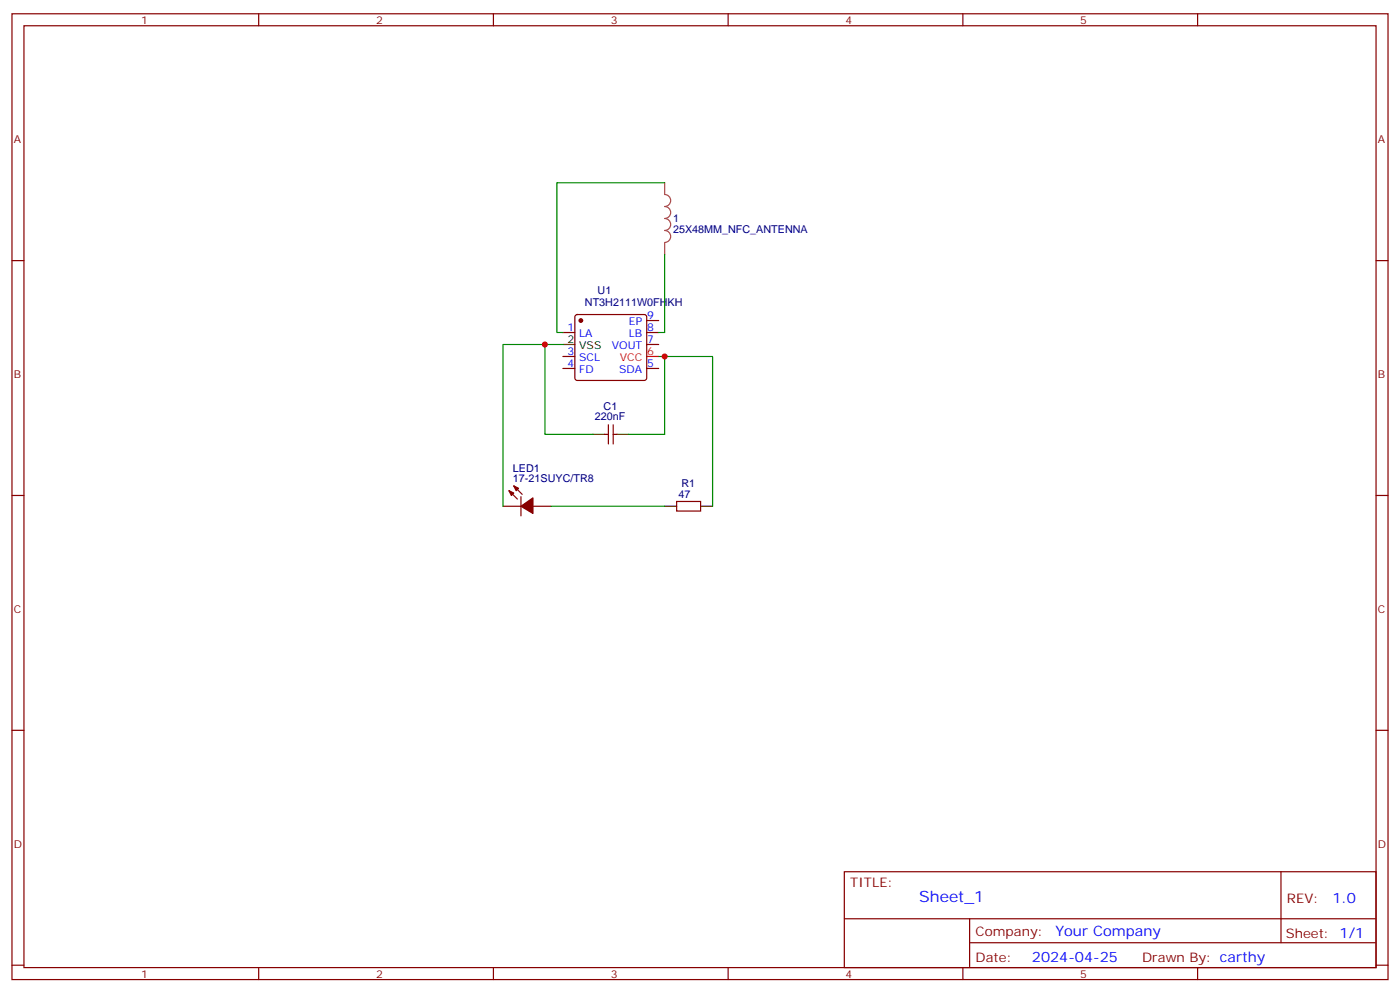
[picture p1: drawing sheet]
<svg xmlns="http://www.w3.org/2000/svg" width="412mm" height="292mm" viewBox="0 0 412 292" stroke-linecap="round" stroke-linejoin="round" font-family="sans-serif">
<g fill="none" stroke="#870000" stroke-width=".35">
<path d="M3.5 4.1h405.4v284.3h-405.4zM7.1 7.6h398.2v277.3h-398.2zM76.2 4.1v3.5M145.3 4.1v3.5M214.5 4.1v3.5M283.6 4.1v3.5M352.8 4.1v3.5M3.5 76.7h3.6M405.3 76.7h3.6M165.8 97.9h3.5M169.6 92.8l.4-.2h19.8l.5 .2 .2 .5v18l-.2 .5-.5 .2h-19.8l-.5-.2-.2-.5v-18zM190.5 94.4h3.5"/>
<path d="M190.5 97.9h3.5M165.8 108.5h3.5M165.8 105h3.5M190.5 101.4h3.5M190.5 108.5h3.5M178.2 127.9h1M179.2 125.1v5.6M180.6 125.1v5.6M180.6 127.9h1.1M3.5 145.9h3.6M148.2 149h5.3M149.9 144.5l2.5 2.4"/>
<path d="M151.3 143.1l2.5 2.4M153.5 146.2v5.7M157 149h5.3M199.3 147.6h7.1v2.9h-7.1zM405.3 145.9h3.6M3.5 215h3.6M405.3 215h3.6M248.7 256.6h156.6v28.3h-156.6zM377.3 256.7v20.8M248.7 270.5h156.5M285.6 277.5h119.6M285.6 270.5v14.1"/>
<path d="M3.5 284.2h3.6M76.2 284.9v3.5M145.3 284.9v3.5M214.5 284.9v3.5M283.6 284.9v3.5M352.8 284.9v3.5M405.3 284.2h3.6"/>
</g>
<path d="M190.5 105h3.5" fill="none" stroke="#f00" stroke-width=".35"/>
<path d="M165.8 101.4h3.5M174.6 127.9h3.6M181.7 127.9h3.5M195.8 149h3.5M206.4 149h3.5" fill="none" stroke="#000" stroke-width=".35"/>
<g fill="#870000" stroke="#870000" stroke-width=".35">
<path d="M149.9 144.5l1.4 .7-.7 .7z"/>
<path d="M151.3 143.1l1.5 .7-.8 .7z"/>
<path d="M153.5 149l3.5-2.4v4.6z"/>
<circle cx="171.1" cy="94.4" r=".53"/>
</g>
<path d="M195.8 53.8v3.5a1.76 1.76 0 0 1 1.8 1.7 1.76 1.76 0 0 1-1.8 1.8 1.76 1.76 0 0 1 1.8 1.8 1.76 1.76 0 0 1-1.8 1.7 1.76 1.76 0 0 1 1.8 1.8 1.76 1.76 0 0 1-1.8 1.8 1.76 1.76 0 0 1 1.8 1.7 1.76 1.76 0 0 1-1.8 1.8M195.8 71.5v3.5" fill="none" stroke="#a64a4a" stroke-width=".35"/>
<path d="M195.8 53.8h-31.8v44.1h1.8M195.8 75v22.9h-1.8M160.5 101.4h-12.3v47.6M165.8 101.4h-5.3v26.5h14.1M194 105h1.8v22.9h-10.6M195.8 105h14.1v44M162.3 149h33.5" fill="none" stroke="#008700" stroke-width=".35"/>
<g fill="#c00">
<circle cx="160.5" cy="101.4" r=".88"/>
<circle cx="195.8" cy="105" r=".88"/>
</g>
<text font-size="4.6" fill="#00f" x="270.8" y="265.7">Sheet_1</text>
<g font-size="4.2" fill="#00f">
<text x="392.5" y="265.9">1.0</text>
<text x="310.9" y="275.5">Your Company</text>
<text x="304" y="283.3">2024-04-25</text>
</g>
<g font-size="3.9" fill="#800">
<text x="250.5" y="261.2">TITLE:</text>
<text x="379.1" y="265.9">REV:</text>
<text x="287.4" y="275.4">Company:</text>
<text x="378.7" y="276">Sheet: 1/1</text>
<text x="287.4" y="283.1">Date:</text>
<text x="336.4" y="283.2">Drawn By: carthy</text>
</g>
<g font-size="3.2" fill="#800">
<text x="41.6" y="7.1">1</text>
<text x="110.8" y="7.1">2</text>
<text x="179.9" y="7.1">3</text>
<text x="249.1" y="7.1">4</text>
<text x="318.2" y="7.1">5</text>
<text x="4.1" y="42.2">A</text>
<text x="405.9" y="42.2">A</text>
<text x="4.1" y="111.3">B</text>
<text x="405.9" y="111.3">B</text>
<text x="4.1" y="180.4">C</text>
<text x="405.9" y="180.4">C</text>
<text x="4.1" y="249.6">D</text>
<text x="405.9" y="249.6">D</text>
<text x="41.6" y="287.9">1</text>
<text x="110.8" y="287.9">2</text>
<text x="179.9" y="287.9">3</text>
<text x="249.1" y="287.9">4</text>
<text x="318.2" y="287.9">5</text>
</g>
<g font-size="3.2" fill="#000080">
<text x="198.3" y="65.4">1</text>
<text x="198.3" y="68.6">25X48MM_NFC_ANTENNA</text>
<text x="176.1" y="86.7">U1</text>
<text x="172.3" y="90.2">NT3H2111W0FHKH</text>
<text x="175.2" y="123.7">220nF</text>
<text x="177.8" y="120.8">C1</text>
<text x="151.1" y="142">17-21SUYC/TR8</text>
<text x="151.1" y="138.8">LED1</text>
<text x="200.7" y="143.4">R1</text>
<text x="199.9" y="146.7">47</text>
</g>
<g font-size="3.2" fill="#00f">
<text x="185.3" y="95.8">EP</text>
<text x="190.7" y="94">9</text>
<text x="167.1" y="97.5">1</text>
<text x="170.6" y="99.3">LA</text>
<text x="185.3" y="99.3">LB</text>
<text x="190.7" y="97.5">8</text>
<text x="190.7" y="101.1">7</text>
<text x="167.1" y="104.6">3</text>
<text x="170.6" y="106.4">SCL</text>
<text x="180.3" y="102.8">VOUT</text>
<text x="167.1" y="108.1">4</text>
<text x="170.6" y="109.9">FD</text>
<text x="182.4" y="109.9">SDA</text>
<text x="190.7" y="108.1">5</text>
</g>
<g font-size="3.2">
<text x="167.1" y="101.1">2</text>
<text x="170.6" y="102.8">VSS</text>
</g>
<g font-size="3.2" fill="#f00">
<text x="182.6" y="106.4">VCC</text>
<text x="190.7" y="104.6">6</text>
</g>
</svg>
